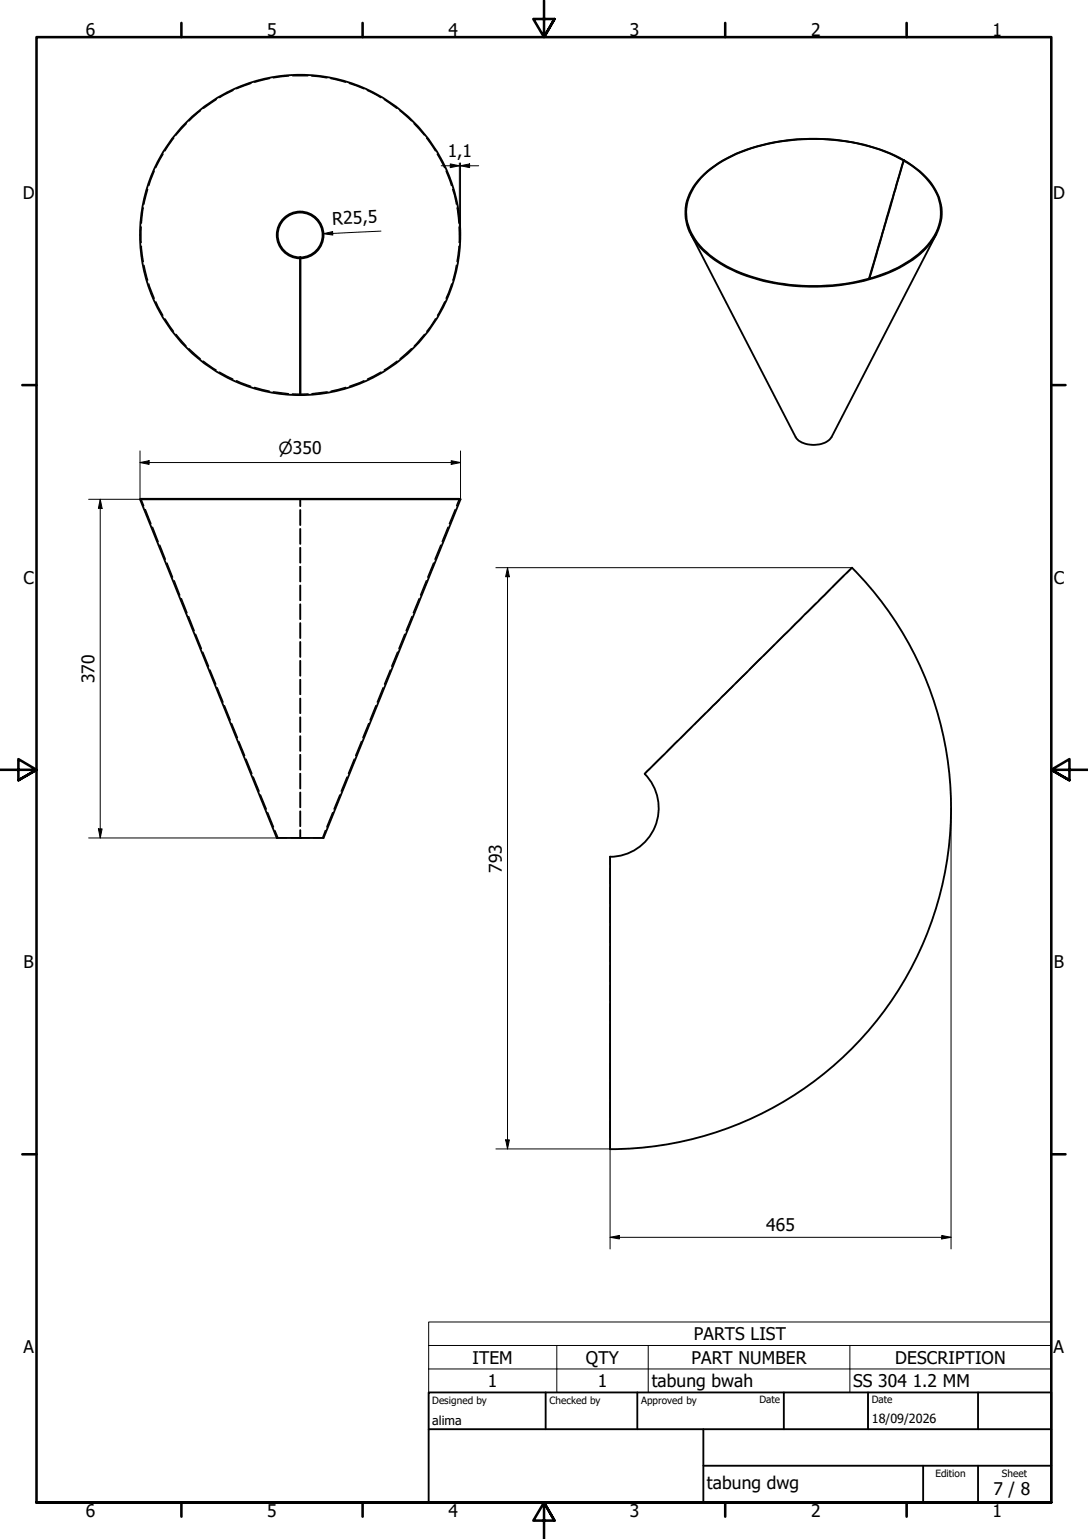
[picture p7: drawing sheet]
<svg xmlns="http://www.w3.org/2000/svg" width="297mm" height="420mm" viewBox="0 0 297 420" stroke-linecap="round" stroke-linejoin="round" font-family="sans-serif">
<!-- layer: Hidden (ISO) -->
<g fill="#000">
<circle cx="81.9" cy="228.8" r=".19"/>
<circle cx="82" cy="228.7" r=".19"/>
<circle cx="82" cy="228.8" r=".19"/>
</g>
<g fill="none" stroke="#000" stroke-width=".38">
<path d="M47.4 37.7l-2.4 3.5M50.9 33.8l-2.8 3.1M54.7 30.2l-3.1 2.8M59.1 27.2l-3.5 2.4M63.6 24.7l-3.7 1.9M68.5 22.8l-3.9 1.4M73.6 21.4l-4.1 1.1M78.8 20.7l-4.2 .6M79.9 20.7h4.2M85.1 20.7l4.2 .6M90.3 21.4l4.1 1.1M95.4 22.8l3.9 1.4"/>
<path d="M100.3 24.7l3.6 1.9M104.9 27.2l3.4 2.4M109.2 30.2l3.1 2.8M113 33.8l2.8 3.1M116.5 37.7l2.4 3.5M39.1 56.7l-.5 4.2M40.3 51.7l-1 4M42.1 46.7l-1.5 4M44.5 42.1l-2 3.7M119.4 42.1l1.9 3.7M121.8 46.7l1.5 4M123.6 51.7l1 4"/>
<path d="M124.8 56.7l.5 4.2M38.5 62v4.2M38.6 67.2l.5 4.2M39.3 72.4l1 4.1M40.6 77.5l1.5 3.9M123.3 77.5l-1.5 3.9M124.6 72.4l-1 4.1M125.3 67.2l-.5 4.2M125.3 62v4.2M42.5 82.4l1.9 3.7M45 87l2.4 3.5M48.1 91.3l2.7 3.2"/>
<path d="M51.6 95.2l3.1 2.8M55.5 98.6l3.5 2.4M108.4 98.6l-3.5 2.4M112.3 95.2l-3.1 2.8M115.9 91.3l-2.8 3.2M118.9 87l-2.4 3.5M121.4 82.4l-2 3.7M59.9 101.6l3.7 1.9M64.6 103.9l3.9 1.6M69.5 105.8l4 1M74.6 107l4.1 .5M79.8 107.5l2.1 .1"/>
<path d="M84.1 107.5l-2.1 .1M89.3 107l-4.1 .5M94.4 105.8l-4 1M99.4 103.9l-4 1.6M104 101.6l-3.7 1.9M38.5 136.2l.7 1.9M39.7 139.1l1.5 3.9M81.9 136.2v2M81.9 139.2v4.2M82 136.2v2M82 139.2v4.2M124.3 139.1l-1.6 3.9"/>
<path d="M125.4 136.2l-.7 1.9M41.7 143.9l1.5 4M43.6 148.8l1.5 3.9M45.6 153.7l1.5 3.9M47.6 158.5l1.5 4M81.9 144.4v4.1M81.9 149.5v4.1M81.9 154.7v4.1M81.9 159.8v4.1M82 144.4v4.1M82 149.5v4.1M82 154.7v4.1"/>
<path d="M82 159.8v4.1M116.4 158.5l-1.6 4M118.4 153.7l-1.6 3.9M120.3 148.8l-1.6 3.9M122.3 143.9l-1.6 4M230.3 157.2l-3 3.1M232.6 155l-1.5 1.5M49.5 163.4l1.6 3.9M51.5 168.3l1.5 3.9M53.4 173.1l1.6 4M55.4 178l1.6 3.9M81.9 165v4.1"/>
<path d="M81.9 170.1v4.1M81.9 175.2v4.2M82 165v4.1M82 170.1v4.1M82 175.2v4.2M108.5 178l-1.6 3.9M110.5 173.1l-1.6 4M112.5 168.3l-1.6 3.9M114.4 163.4l-1.6 3.9M207.7 179.7l-3 3M211.5 176l-3 3M215.3 172.3l-3.1 2.9"/>
<path d="M219 168.5l-3 3M222.8 164.8l-3 2.9M226.6 161l-3.1 3M57.3 182.9l1.6 3.9M59.3 187.7l1.6 4M61.3 192.6l1.6 4M63.2 197.5l1.6 3.9M81.9 180.4v4.1M81.9 185.5v4.1M81.9 190.7v4M81.9 195.8v4.1M82 180.4v4.1"/>
<path d="M82 185.5v4.1M82 190.7v4M82 195.8v4.1M100.6 197.5l-1.5 3.9M102.6 192.6l-1.6 4M104.6 187.7l-1.6 4M106.6 182.9l-1.6 3.9M188.8 198.5l-3 3M192.6 194.7l-3 3.1M196.4 191l-3 3M200.2 187.2l-3.1 3M203.9 183.5l-3 3"/>
<path d="M65.2 202.4l1.6 3.9M67.2 207.2l1.6 4M69.2 212.1l1.5 3.9M71.1 217l1.6 3.9M81.9 201v4M81.9 206v4.2M81.9 211.2v4.1M81.9 216.3v4.2M82 201v4M82 206v4.2M82 211.2v4.1M82 216.3v4.2"/>
<path d="M92.8 217l-1.6 3.9M94.7 212.1l-1.5 3.9M96.7 207.2l-1.6 4M98.7 202.4l-1.6 3.9M177.5 209.8l-1.5 1.4M181.3 206l-3.1 3M185 202.2l-2.9 3.1M73.1 221.8l1.6 4M75.1 226.7l.8 2M75.6 228.8h.1M75.8 228.7h2.5M79.5 228.7h4.9"/>
<path d="M81.9 226.6v2.1M81.9 221.5v4.1M82 221.5v4.1M82 226.6v2.1M85.6 228.7h2.5M88.3 228.8h.1M88.8 226.7l-.7 2M90.8 221.8l-1.6 4M166.6 237.1v4.2M166.6 233.8v2.2M166.6 258.4v4.2M166.6 253v4.3"/>
<path d="M166.6 247.7v4.2M166.6 242.4v4.2M166.6 279.6v4.3M166.6 274.3v4.3M166.6 269v4.2M166.6 263.6v4.3M166.6 295.6v4.2M166.6 290.2v4.3M166.6 285v4.2M166.6 311.6v2.1M166.6 306.2v4.3M166.6 300.9v4.3"/>
</g>
<!-- layer: Visible (ISO) -->
<g fill="none" stroke="#000" stroke-width=".51">
<path d="M246.7 43.8l.1 .1M246.7 43.8l-9.5 32.3M246.7 43.8a53.9 53.9 0 0 0-35.5-4.8 36.9 36.9 0 0 0-19.9 9.6 13.5 13.5 0 0 0-3.7 12.1 18 18 0 0 0 8.2 10.5 49.8 49.8 0 0 0 29.8 6.8 44.4 44.4 0 0 0 24.1-7.8 16.1 16.1 0 0 0 7.2-11.5 15.3 15.3 0 0 0-6.9-12.7l-3.2-2.1M246.8 43.9l-9.4 32.2M246.8 43.8a53.3 53.3 0 0 0-30.5-5.7 42.8 42.8 0 0 0-23.2 8.7 14.4 14.4 0 0 0-5.9 12.7 16.8 16.8 0 0 0 7.9 11.5 49 49 0 0 0 29.5 7.2 46.1 46.1 0 0 0 25.5-8 16.1 16.1 0 0 0 7-11.6 15.4 15.4 0 0 0-7-12.6l-2.1-1.5-1.2-.6M81.9 70.3a6.1 6.1 0 0 1-5.4-9 6.1 6.1 0 0 1 10.4-.8 6.1 6.1 0 0 1-3.9 9.7l-1 .1M81.9 70.5a6.4 6.4 0 0 1-5.6-9.3 6.4 6.4 0 0 1 10.8-.8 6.4 6.4 0 0 1-4.1 10l-1 .1M81.9 70.2v37.7a43.7 43.7 0 0 1-38.3-64.8 43.7 43.7 0 0 1 75.2-2.5 43.7 43.7 0 0 1-33.8 67.2l-3 .1M82 70.2v37.7M188.6 63.9l28.6 55.5a6.3 6.3 0 0 0 6.4 1.9 4.9 4.9 0 0 0 3.4-1.9l28.7-55.5M38.2 136.3h87.5zM38.2 136.3l37.4 92.5h12.7l37.4-92.5"/>
<path d="M166.6 233.8v79.9M166.6 233.9a13.3 13.3 0 0 0 12.2-8.2 13.3 13.3 0 0 0-2.8-14.5l56.6-56.2a93.1 93.1 0 0 1 19.9 101.4 93.1 93.1 0 0 1-86 57.3"/>
</g>
<!-- layer: Symbol (ISO) -->
<path d="M117 367.3v-6.4h170v6.4M117 367.3h170v6.4M117 367.3v12.9h170v-6.5M117 373.7h170M152 367.3v12.9M177 367.3v12.9M232 367.3v12.9" fill="none" stroke="#000" stroke-width=".27"/>
<!-- layer: Border (ISO) -->
<g fill="none" stroke="#000" stroke-width=".7">
<path d="M49.5 6.3v3.8M99 6.3v3.8M148.5 .2v9.9l-2.9-4.9h5.8l-2.9 4.9 2.9-4.9M198 6.3v3.8M247.5 6.3v3.8M6.1 105.1h3.9M287 105.1h3.9M0 210.2h10l-5-3v5.8l5-2.8-5 2.8M297 210.2h-10l5-3v5.8l-5-2.8 5 2.8M6.1 315.1h3.9M287 315.1h3.9M10 410.2v-400.1h277v400.1h-277h277"/>
<path d="M49.5 410.2v3.9M99 410.2v3.9M151.4 415.1l-2.9-4.9 2.9 4.9h-5.8l2.9-4.9v10M198 410.2v3.9M247.5 410.2v3.9"/>
</g>
<!-- layer: Title (ISO) -->
<path d="M117 380.2h170v30h-170zM117 390.2h170M149 380.2v10M174 380.2v10M192 390.2v20M214 380.2v10M237 380.2v10M267 380.2v10M192 400.2h95M252 400.2v10M267 400.2v10" fill="none" stroke="#000" stroke-width=".51"/>
<!-- layer: Dimension (ISO) -->
<g fill="none" stroke="#000" stroke-width=".27">
<path d="M120.5 45.3h10.2M122.9 44.7l2.5 .6-2.5 .5zM125.4 44.5v19.6M125.7 45.3l2.5-.6v1.1zM125.7 44.5v19.6M88.3 63.8l2.5-.6 .1 1zM104 63.1l-15.7 .7M27.4 136.3l.5 2.5h-1zM27.4 136.3v92.5M38.2 126.3l2.5-.5v1zM38.2 126.3h87.5M38.2 123.1v13.2h-14"/>
<path d="M123.2 125.8l2.5 .5-2.5 .5zM125.7 123.1v13.2M135.4 155h97.2M138.6 155l.5 2.5h-1.1zM138.6 155v158.7M24.2 228.8h51.4M26.9 226.3h1l-.5 2.5zM259.7 220.6v120.4M166.6 273.8v67.2M135.4 313.7h31.2M138 311.2h1.1l-.5 2.5zM166.6 337.8l2.5-.5v.9z"/>
<path d="M166.6 337.8h93.1M257.1 337.3l2.6 .5-2.6 .4z"/>
</g>
<g fill="#000">
<path d="M122.9 44.7l2.5 .6-2.5 .5z" fill-rule="evenodd"/>
<path d="M125.7 45.3l2.5-.6v1.1z" fill-rule="evenodd"/>
<path d="M88.3 63.8l2.5-.6 .1 1z" fill-rule="evenodd"/>
<path d="M27.4 136.3l.5 2.5h-1z" fill-rule="evenodd"/>
<path d="M38.2 126.3l2.5-.5v1z" fill-rule="evenodd"/>
<path d="M123.2 125.8l2.5 .5-2.5 .5z" fill-rule="evenodd"/>
<path d="M138.6 155l.5 2.5h-1.1z" fill-rule="evenodd"/>
<path d="M26.9 226.3h1l-.5 2.5z" fill-rule="evenodd"/>
<path d="M138 311.2h1.1l-.5 2.5z" fill-rule="evenodd"/>
<path d="M166.6 337.8l2.5-.5v.9z" fill-rule="evenodd"/>
<path d="M257.1 337.3l2.6 .5-2.6 .4z" fill-rule="evenodd"/>
</g>
<g font-size="4.8">
<text x="23.4" y="9.8">6</text>
<text x="73" y="9.8">5</text>
<text x="122.4" y="9.8">4</text>
<text x="172" y="9.8">3</text>
<text x="221.4" y="9.8">2</text>
<text x="271" y="9.8">1</text>
<text x="122.2" y="42.8">1,1</text>
<text x="6.2" y="54.4">D</text>
<text x="287.5" y="54.4">D</text>
<text x="90.8" y="61.3" transform="rotate(-3 90.8 61.3)">R25,5</text>
<text x="6.4" y="159.4">C</text>
<text x="287.7" y="159.4">C</text>
<text x="25.8" y="186.5" transform="rotate(-90 25.8 186.5)">370</text>
<text x="137" y="238.3" transform="rotate(-90 137 238.3)">793</text>
<text x="6.4" y="264.4">B</text>
<text x="287.7" y="264.4">B</text>
<text x="209.2" y="336.1">465</text>
<text x="189.4" y="365.9">PARTS LIST</text>
<text x="6.4" y="369.4">A</text>
<text x="287.7" y="369.4">A</text>
<text x="129" y="372.3">ITEM</text>
<text x="160" y="372.3">QTY</text>
<text x="188.8" y="372.3">PART NUMBER</text>
<text x="244.4" y="372.3">DESCRIPTION</text>
<text x="133.2" y="378.7">1</text>
<text x="163.2" y="378.7">1</text>
<text x="177.9" y="378.8">tabung bwah</text>
<text x="232.9" y="378.8">SS 304</text>
<text x="249.2" y="378.8">1.2 MM</text>
<text x="193" y="406.5">tabung dwg</text>
<text x="271.2" y="408.1">7 / 8</text>
<text x="23.4" y="414.1">6</text>
<text x="73" y="414.1">5</text>
<text x="122.4" y="414.1">4</text>
<text x="172" y="414.1">3</text>
<text x="221.4" y="414.1">2</text>
<text x="271" y="414.1">1</text>
</g>
<text font-size="4.6" x="76.1" y="123.9">⌀350</text>
<g font-size="3.4">
<text x="118" y="389.1">alima</text>
<text x="238" y="388.6">18/09/2026</text>
</g>
<g font-size="2.7">
<text x="118" y="383.3">Designed by</text>
<text x="150" y="383.3">Checked by</text>
<text x="175" y="383.3">Approved by</text>
<text x="207.3" y="383.1">Date</text>
<text x="238" y="383.1">Date</text>
<text x="255.4" y="403.3">Edition</text>
<text x="273.6" y="403.3">Sheet</text>
</g>
</svg>
